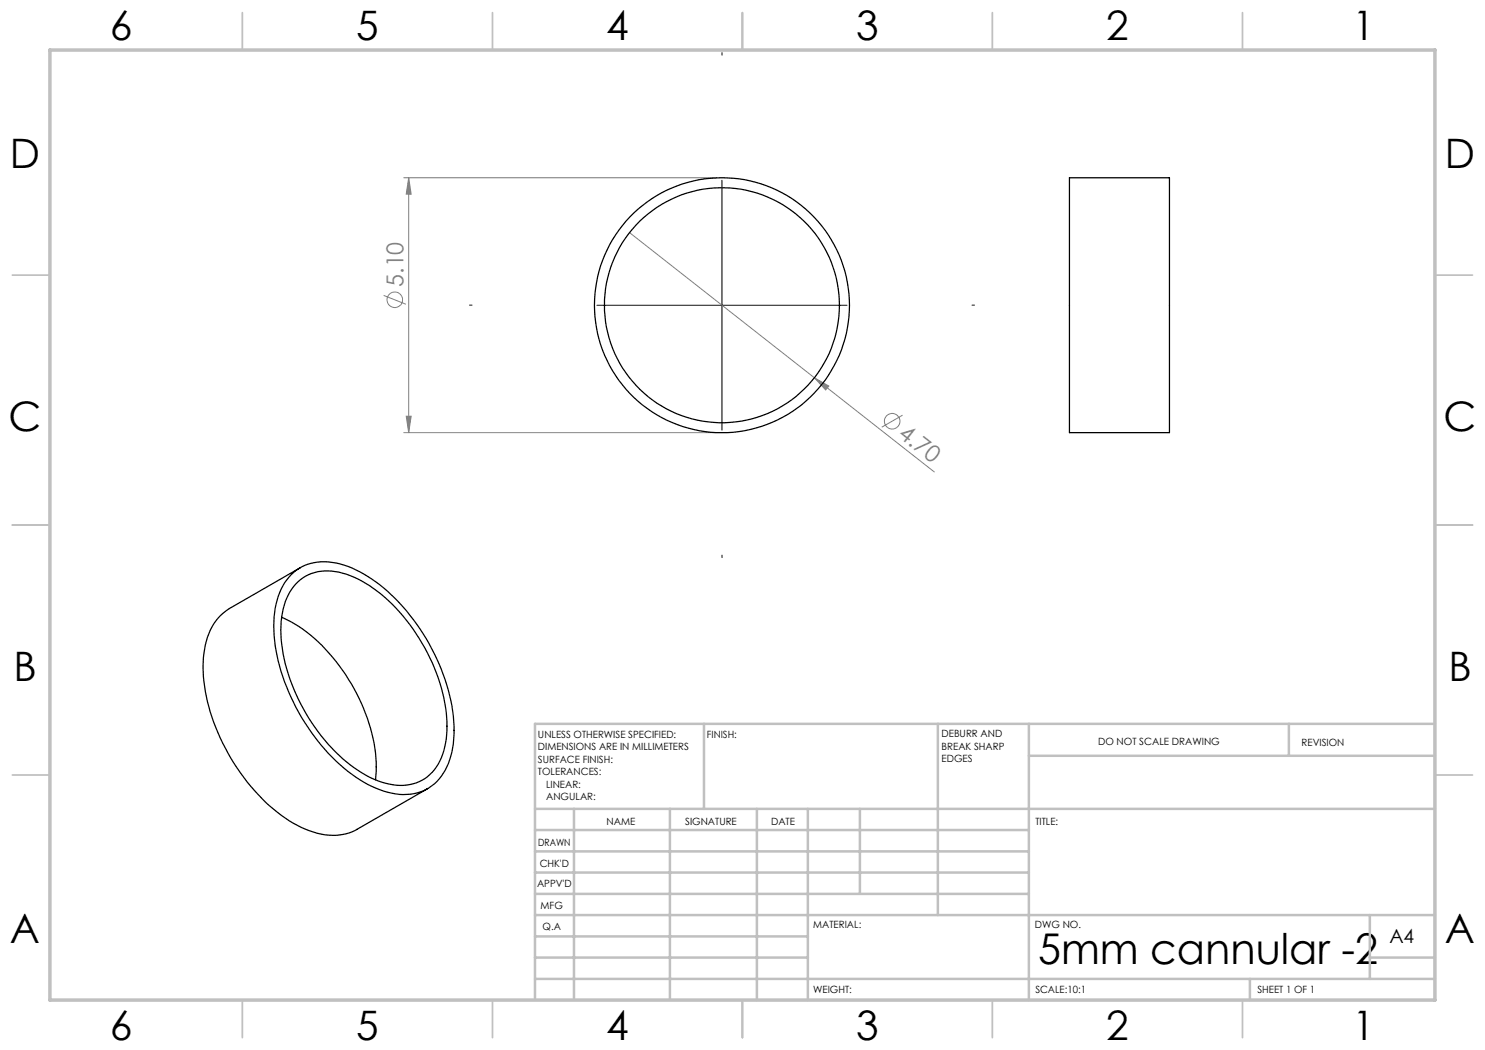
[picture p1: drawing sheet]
<svg xmlns="http://www.w3.org/2000/svg" width="297mm" height="210mm" viewBox="0 0 297 210" stroke-linecap="round" stroke-linejoin="round" font-family="sans-serif">
<g fill="none" stroke="#808080" stroke-width=".2">
<path d="M80.8 35.6h62.6M81.7 35.6l.5 3.2h-1zM81.7 35.6v50.9M76.7 59.1l4.5 1.7M125.9 46.5l37 29.1M162.9 75.6l2.9 1.6-.7 .8zM162.9 75.6l24 18.8M80.8 86.5h62.6M81.2 83.2h1l-.5 3.3zM180.5 83l-4.1 2.4"/>
<circle cx="79" cy="60" r="1.56"/>
<circle cx="178.4" cy="84.3" r="1.56"/>
</g>
<path d="M144.4 11v-.5M94.4 61h-.5M194.4 61h.5M144.4 111v.5" fill="none" stroke="#000" stroke-width=".2" stroke-dasharray="15.2 1.3 1.3 1.3"/>
<path d="M144.4 36v50M119.4 61.1h50" fill="none" stroke="#000" stroke-width=".2"/>
<g fill="none" stroke="#c0c0c0" stroke-width=".35">
<path d="M48.5 2.5v7.5M98.5 2.5v7.5M148.5 2.5v7.5M198.5 2.5v7.5M248.5 2.5v7.5M2.5 55h7.5M287 55h7.5M2.5 105h7.5M287 105h7.5M2.5 155h7.5M287 155h7.5M48.5 200v7.5"/>
<path d="M98.5 200v7.5M148.5 200v7.5M198.5 200v7.5M248.5 200v7.5"/>
</g>
<g fill="none" stroke="#c0c0c0" stroke-width=".5">
<path d="M140.8 144.8v17M187.6 144.8v38.2M205.8 144.8v55.2M205.8 151.2h81.2M257.8 144.8v6.4M287 144.8h-180v55.2M107 161.8h180M107 178.8h98.8M107 174.5h98.8M107 170.3h98.8M107 166h98.8M114.8 161.8v38.2"/>
<path d="M134 161.8v38.2M151.4 161.8v38.2M161.6 161.8v38.2M172 161.8v17M107 195.8h180M107 191.5h54.6M107 187.3h54.6M107 183h180M250 195.8v4.2M274 191.5h13M274 183v12.8"/>
</g>
<path d="M10 10h277v190h-277z" fill="none" stroke="#c0c0c0" stroke-width=".7"/>
<g fill="#808080">
<path d="M162.9 75.6l2.9 1.6-.7 .8z"/>
<path d="M81.7 35.6l.5 3.2h-1zM81.2 83.2h1l-.5 3.3z"/>
</g>
<g fill="none" stroke="#000" stroke-width=".25">
<path d="M213.9 35.6h20v50.9h-20zM58.2 115a10.1 10.1 0 0 1 10.6-2 29.8 29.8 0 0 1 13.9 11 39.7 39.7 0 0 1 8.1 21.1 15.2 15.2 0 0 1-3.4 11.2 10.1 10.1 0 0 1-10.6 1.9 29.8 29.8 0 0 1-13.9-10.9 38.8 38.8 0 0 1-8.1-22.1 14.3 14.3 0 0 1 3.4-10.2zM59.2 116.8a9 9 0 0 1 9.3-2.2 26.2 26.2 0 0 1 12.8 9.5 36 36 0 0 1 8.1 21.1 12.6 12.6 0 0 1-3.9 10.2 9.7 9.7 0 0 1-9.2 1 28.6 28.6 0 0 1-13.3-11 34.9 34.9 0 0 1-6.8-20.2 12.5 12.5 0 0 1 3-8.4zM60 113.6l-14.1 8.1a11 11 0 0 0-5 8.1 31.2 31.2 0 0 0 3.2 17.8 39 39 0 0 0 14.5 17 14.1 14.1 0 0 0 11.3 2l1.2-.6 14.4-8.3M56.3 123.5a30.4 30.4 0 0 1 13.4 12.3 32.6 32.6 0 0 1 5.5 19.3l-.1 .9"/>
<circle cx="144.4" cy="61" r="25.5"/>
<circle cx="144.4" cy="61" r="23.5"/>
</g>
<text font-size="8.5" x="207.6" y="192.7">5mm cannular -2</text>
<g font-size="8.1">
<text x="22" y="8">6</text>
<text x="71.2" y="8">5</text>
<text x="121.2" y="8">4</text>
<text x="171.3" y="8">3</text>
<text x="221.3" y="8">2</text>
<text x="270.5" y="8">1</text>
<text x="2" y="33.6">D</text>
<text x="289" y="33.6">D</text>
<text x="1.7" y="86.1">C</text>
<text x="288.7" y="86.1">C</text>
<text x="2.7" y="136.1">B</text>
<text x="289.7" y="136.1">B</text>
<text x="2" y="188.6">A</text>
<text x="289" y="188.6">A</text>
<text x="22" y="208">6</text>
<text x="71.2" y="208">5</text>
<text x="121.2" y="208">4</text>
<text x="171.3" y="208">3</text>
<text x="221.3" y="208">2</text>
<text x="270.5" y="208">1</text>
</g>
<g font-size="4.7" fill="#808080">
<text x="80.7" y="57.4" transform="rotate(-90 80.7 57.4)">5.10</text>
<text x="179.4" y="87.2" transform="rotate(38 179.4 87.2)">4.70</text>
</g>
<text font-size="3.9" x="277.9" y="188.5">A4</text>
<g font-size="2">
<text x="107.6" y="147.6">UNLESS OTHERWISE SPECIFIED:</text>
<text x="141.4" y="147.6">FINISH:</text>
<text x="188.3" y="147.5">DEBURR AND</text>
<text x="188.3" y="150">BREAK SHARP</text>
<text x="219.6" y="149">DO NOT SCALE DRAWING</text>
<text x="260.3" y="149.2">REVISION</text>
<text x="107.6" y="150.1">DIMENSIONS ARE IN MILLIMETERS</text>
<text x="107.6" y="152.6">SURFACE FINISH:</text>
<text x="107.6" y="155.1">TOLERANCES:</text>
<text x="188.3" y="152.5">EDGES</text>
<text x="109.2" y="157.6">LINEAR:</text>
<text x="109.2" y="160.1">ANGULAR:</text>
<text x="121.3" y="165">NAME</text>
<text x="137" y="164.9">SIGNATURE</text>
<text x="154.2" y="164.9">DATE</text>
<text x="207.1" y="164.9">TITLE:</text>
<text x="107.6" y="169.1">DRAWN</text>
<text x="107.9" y="173.3">CHK'D</text>
<text x="107.4" y="177.4">APPV'D</text>
<text x="108.1" y="181.8">MFG</text>
<text x="108.5" y="186">Q.A</text>
<text x="162.6" y="185.5">MATERIAL:</text>
<text x="207" y="185.5">DWG NO.</text>
<text x="162.6" y="198.5">WEIGHT:</text>
<text x="207.1" y="198.6">SCALE:10:1</text>
<text x="251.5" y="198.6">SHEET 1 OF 1</text>
</g>
</svg>
